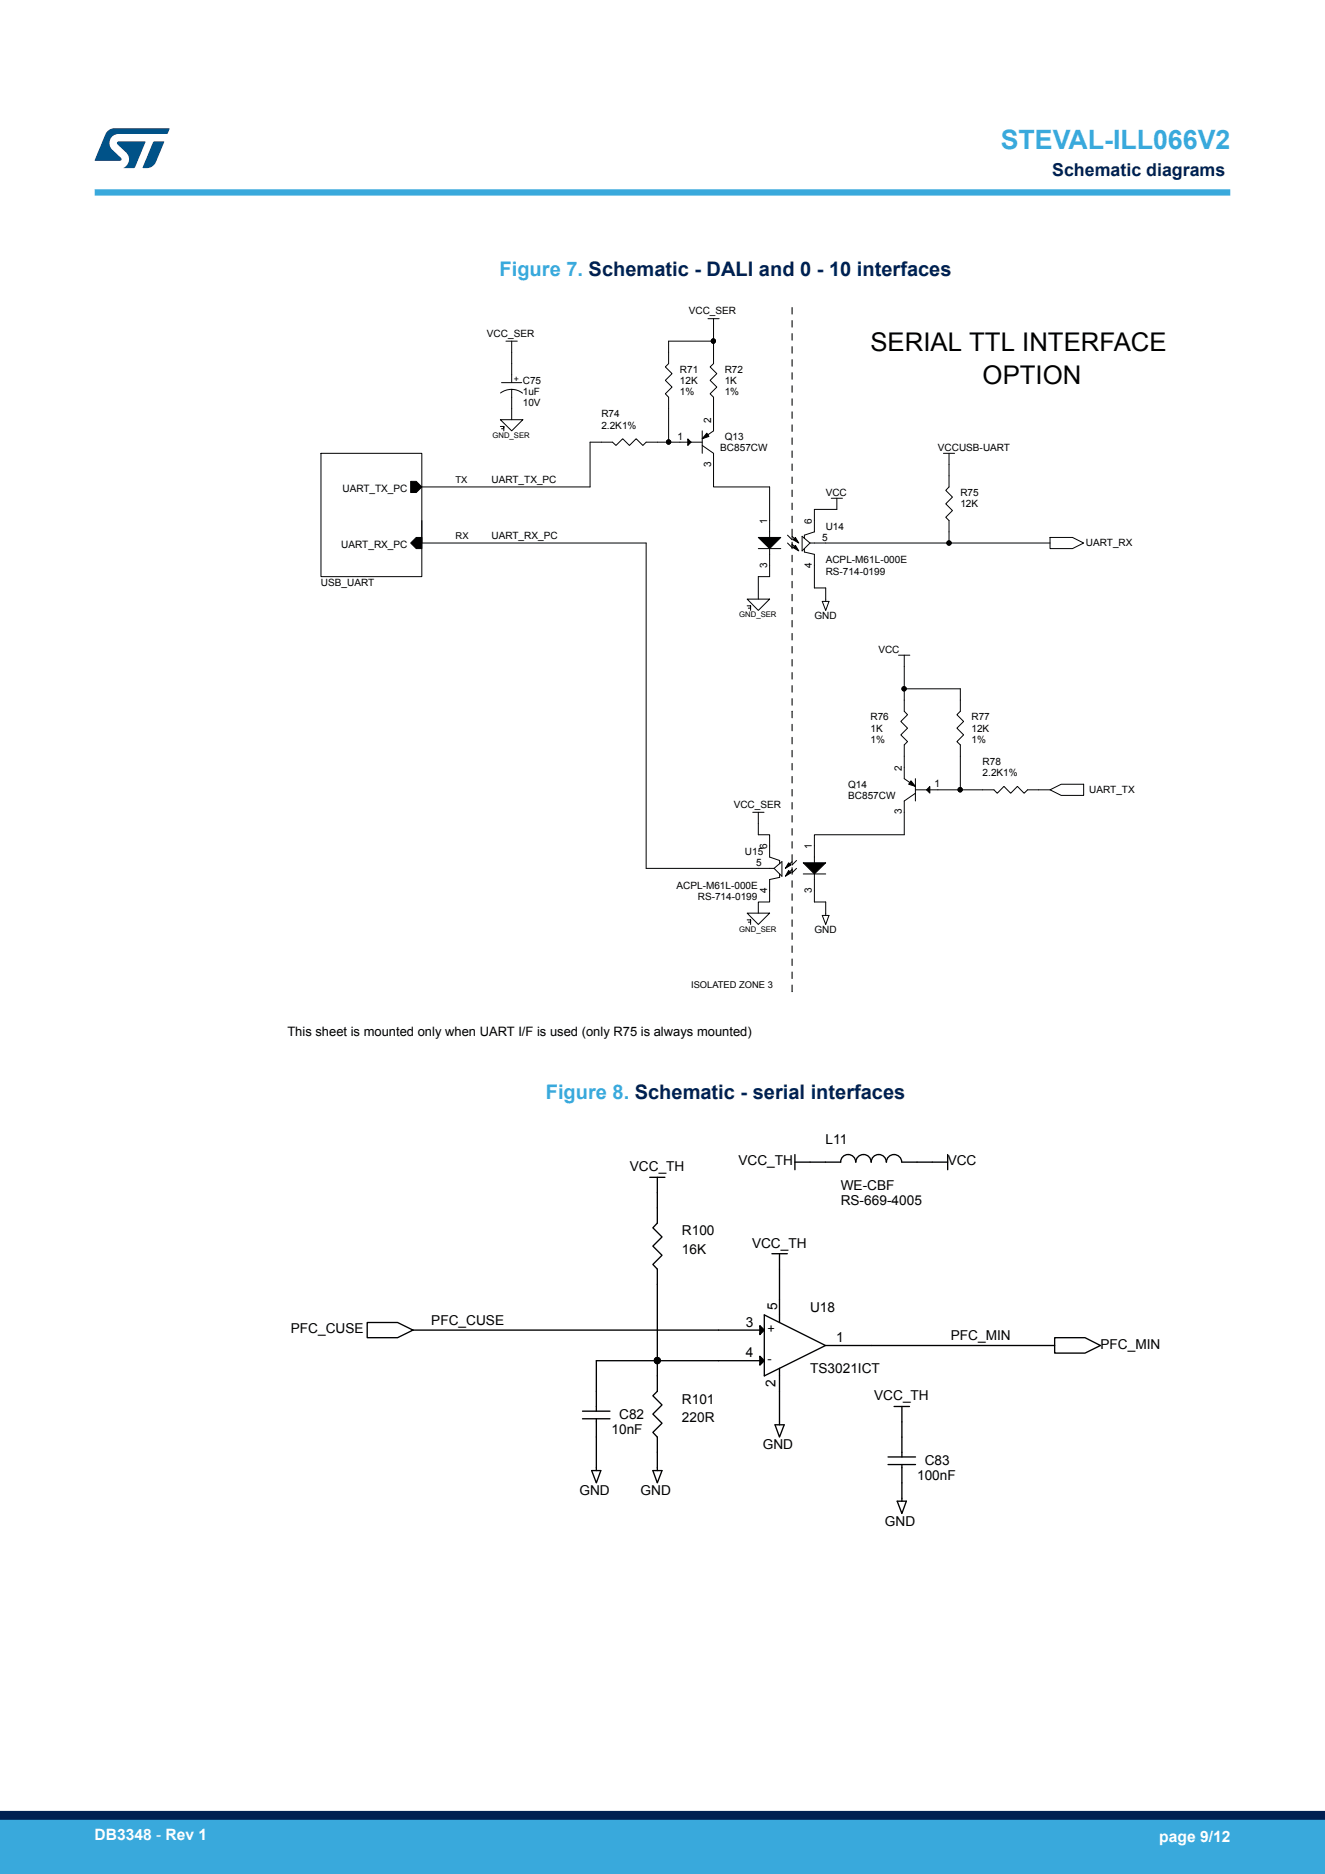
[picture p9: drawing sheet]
<svg xmlns="http://www.w3.org/2000/svg" width="210mm" height="297mm" viewBox="0 0 210 297" stroke-linecap="round" stroke-linejoin="round" font-family="sans-serif">
<path d="M125.5 48.7v64M125.5 112.7v44.5" fill="none" stroke="#000" stroke-width=".17" stroke-dasharray="1 1"/>
<path d="M125.5 112.7h.1M125.5 157.2h.1" fill="none" stroke="#000" stroke-width=".16" stroke-dasharray="0 .3"/>
<g fill="none" stroke="#000" stroke-width=".16">
<path d="M80.2 54.1h1.8M81.1 54.1v6.5M112.2 50.5h1.8M113.1 54.1h-7.1v3.5l-.6 .5 1.1 1.1-1.1 1.1 1.1 1-1.1 1.1 .6 .6v7.1h-3.6l-.5 .5-1.1-1.1-1 1.1-1.1-1.1-1.1 1.1-.5-.5h-3.6v7.1h-26.6M113.1 54.1v3.5l-.6 .5 1.1 1.1-1.1 1.1 1.1 1-1.1 1.1 .6 .6v5.3l-1.8 1.2M113.1 50.5v3.6M50.9 71.8h16v19.6h-16zM65.1 76.3h.9l.9 .9-.9 .9h-.9zM79.3 67.6h.5M79.3 66.5h3.6l-1.8 1.8zM79.3 62.3l1-.5 .8-.1 1.1 .2 .6 .4M79.5 67.9h.3"/>
<path d="M79.5 60.6h3.2M79.8 67.8v-.2v.7M81.1 61.7v4.8M106 70.1h5.3M109 69.6l.5 .5-.5 .5zM111.3 70.6l1.8 1.2v5.4h8.9v8M111.3 68.3v3.5M112 68.6l.4 .6-1.1 .3zM131.8 79h1.7M132.6 79v1.7h-3.5v3.6l-1.6 .5v.6M149.5 71.8h1.8M150.4 71.8v5.4l-.5 .5 1.1 1.1-1.1 1 1.1 1.1-1.1 1.1 .5 .5v3.6"/>
<path d="M65.1 86.1l.9-.9h.9v1.7h-.9zM66.9 82.5v3.6h35.5v51.5h20.3M118.4 94.9h3.6l-1.8 1.8zM118.4 96h.6M118.6 96.4h.4M119 96.2v-.2v.7M120.2 85.2h3.5l-1.7 1.7zM120.2 86.9h3.5M122 86.9v4.5h-1.8v3.5M124.8 86.1l.7 .7v-.6l.7 .7M124.8 84.8l.7 .7v-.5l.7 .7M125.7 86.8l.4-.4 .5 .9z"/>
<path d="M125.7 85.5l.4-.3 .5 .9zM127.1 85l1.3 1.1-1.3 1.2zM127.5 86.9v.6l1.6 .4v5.3h1.8v2.1M128.4 86.1h22M130.3 95.3h1.1l-.5 1.4zM150.4 86.1h16M166.4 85.2h3.6l1.7 .9-1.7 .8h-3.6zM142.4 103.8h1.8M143.3 109.2h8.9v3.5l-.5 .6 1 1-1 1.1 1 1.1-1 1 .5 .6v7.1M143.3 109.2v3.5l.5 .6-1 1 1 1.1-1 1.1 1 1-.5 .6v5.3l1.8 1.2M143.3 103.8v5.4M119.3 128.7h1.8"/>
<path d="M120.2 128.7v3.6h1.8v3.5l1.6 .6v.5M122.7 137.6l1.2-1v2.3zM123.6 138.5v.6l-1.6 .3v3.6h-1.8v1.7M125 138l.4 .3-.9 .6zM125 136.7l.4 .4-.9 .5zM126.2 137.6l-.7 .7v-.5l-.7 .7M126.2 136.4l-.7 .7v-.5l-.7 .7M127.3 136.7h3.6l-1.8 1.8zM127.3 138.5h3.6M129.1 138.5v4.5h1.8v2.1M144.4 123.7l.7 .9-1.1-.3zM145.1 125.7l-1.8 1.2v5.4h-14.2v4.4"/>
<path d="M145.1 125.2h7.1M145.1 123.4v3.5M146.9 125.2l.5-.5v1zM152.2 125.2h5.3l.6 .5 1-1.1 1.1 1.1 1-1.1 1.1 1.1 .6-.5h3.5M166.4 125.2l1.8-.9h3.5v1.8h-3.5zM118.4 144.7h3.6l-1.8 1.8zM118.4 145.8h.6M118.6 146.1h.4M119 146v-.2v.7M130.3 145.1h1.1l-.5 1.4z"/>
<circle cx="113.1" cy="54.1" r=".35"/>
<circle cx="106" cy="70" r=".34"/>
<circle cx="150.4" cy="86.1" r=".34"/>
<circle cx="143.3" cy="109.2" r=".34"/>
<circle cx="152.2" cy="125.2" r=".35"/>
</g>
<g fill="#000">
<path d="M109 69.6l.5 .5-.5 .5zM112 68.6l.4 .6-1.1 .3zM120.2 85.2h3.5l-1.7 1.7zM125.7 86.8l.4-.4 .5 .9zM125.7 85.5l.4-.3 .5 .9zM125 138l.4 .3-.9 .6zM125 136.7l.4 .4-.9 .5zM127.3 136.7h3.6l-1.8 1.8zM144.4 123.7l.7 .9-1.1-.3zM146.9 125.2l.5-.5v1zM120.4 214.9l.7 .7-.7 .8zM120.4 210.1l.7 .7-.7 .7z"/>
<path d="M65.1 76.3h.9l.9 .9-.9 .9h-.9z" fill-rule="evenodd"/>
<path d="M65.1 86.1l.9-.9h.9v1.7h-.9z" fill-rule="evenodd"/>
<circle cx="113.1" cy="54.1" r=".35"/>
<circle cx="106" cy="70" r=".34"/>
<circle cx="150.4" cy="86.1" r=".34"/>
<circle cx="143.3" cy="109.2" r=".34"/>
<circle cx="152.2" cy="125.2" r=".35"/>
<circle cx="104.2" cy="215.6" r=".47"/>
</g>
<g fill="none" stroke="#000" stroke-width=".21">
<path d="M103 186.6h2.4M104.2 186.6v7.2l-.7 .8 1.4 1.4-1.4 1.5 1.4 1.4-1.4 1.5 .7 .7v14.5h-9.7v8M122.3 198.7h2.5M123.5 198.7v10.9M126 184.2h7.2a1.19 1.19 0 0 1 1.2-1.2 1.19 1.19 0 0 1 1.2 1.2M126 183v2.4M135.6 184.2a1.2 1.2 0 0 1 1.3-1.2 1.2 1.2 0 0 1 1.2 1.2M138.1 184.2a1.19 1.19 0 0 1 1.2-1.2 1.19 1.19 0 0 1 1.2 1.2M140.5 184.2a1.2 1.2 0 0 1 1.2-1.2 1.2 1.2 0 0 1 1.2 1.2M142.9 184.2h7.3M150.2 183v2.4M58.2 209.6h4.8l2.5 1.2-2.5 1.2h-4.8z"/>
<path d="M65.5 210.8h55.6M120.4 214.9l.7 .7-.7 .8zM120.4 210.1l.7 .7-.7 .7zM121.1 215.6h-16.9v4.9l-.7 .7 1.4 1.5-1.4 1.4 1.4 1.5-1.4 1.4 .7 .8v5.3M121.1 208.4l9.7 4.8-9.7 4.9zM123.5 216.9v8.9M130.8 213.2h36.4M167.2 212h4.8l2.4 1.2-2.4 1.2h-4.8zM92.3 223.6h4.4M92.3 224.9h4.4M93.8 233.1h1.4l-.7 1.9zM94.5 224.9v8.2"/>
<path d="M103.5 233.1h1.4l-.7 1.9zM122.8 225.8h1.5l-.8 2zM140.7 230.9h4.4M140.7 232.1h4.4M141.7 222.9h2.4M142.2 237.9h1.4l-.7 2zM142.9 232.1v5.8M142.9 222.9v8"/>
<circle cx="104.2" cy="215.6" r=".47"/>
</g>
<path d="M15 30.5h180" fill="none" stroke="#39a9dc" stroke-width="1"/>
<g fill="#005288">
<path d="M17.1 20.7l.7-.3 .4-.1h8.6l.1 .1-.4 .8h-7.6a1.45 1.45 0 0 0-1.4 .9 1.45 1.45 0 0 0 .2 1.6l1.5 1.3 .1 .2-.1 .2-4.2 .1 1.7-4.2z"/>
<path d="M24.3 22.4h1.6l.1 .1-1.3 3.2a1.6 1.6 0 0 1-1.5 .9h-.5l-.1-.1z"/>
<path d="M18.6 22.5l4.4-.1 .1 .1-1.8 4.1h-1.7a1.54 1.54 0 0 0 .4-2.4l-1.4-1.3-.1-.2z"/>
</g>
<g fill="#39a9dc">
<path d="M0 288.4h210v8.6h-210z" fill-rule="evenodd"/>
<path d="M-.1 288.4h210.2v4.4h-210.2z" fill-rule="evenodd"/>
</g>
<path d="M0 287.7h210" fill="none" stroke="#002052" stroke-width="1.4"/>
<text font-size="4.2" fill="#39a9dc" x="158.6" y="23.5">STEVAL-ILL066V2</text>
<g font-size="4.1">
<text x="138" y="55.6">SERIAL TTL INTERFACE</text>
<text x="155.7" y="60.9">OPTION</text>
</g>
<g font-size="3.2" fill="#39a9dc">
<text x="79.2" y="43.8">Figure 7. Schematic - DALI and 0 - 10 interfaces</text>
<text x="86.5" y="174.2">Figure 8. Schematic - serial interfaces</text>
</g>
<text font-size="2.8" fill="#002052" x="166.8" y="27.9">Schematic diagrams</text>
<g font-size="2.5" fill="#fff">
<text x="15" y="291.6">DB3348 - Rev 1</text>
<text x="183.7" y="291.9">page 9/12</text>
</g>
<g font-size="2.2">
<text x="99.8" y="185.6">VCC_TH</text>
<text x="117" y="184.7">VCC_TH</text>
<text x="130.8" y="181.3">L11</text>
<text x="150.2" y="184.7">VCC</text>
<text x="133.2" y="191">RS-669-4005</text>
<text x="133.2" y="188.5">WE-CBF</text>
<text x="108.1" y="195.8">R100</text>
<text x="119.2" y="197.7">VCC_TH</text>
<text x="108.1" y="198.7">16K</text>
<text x="68.4" y="210">PFC_CUSE</text>
<text x="123.2" y="207.6" transform="rotate(-90 123.2 207.6)">5</text>
<text x="128.4" y="207.9">U18</text>
<text x="46.1" y="211.3">PFC_CUSE</text>
<text x="118.2" y="215.1">4</text>
<text x="118.2" y="210.3">3</text>
<text x="132.5" y="212.7">1</text>
<text x="150.7" y="212.4">PFC_MIN</text>
<text x="174.4" y="213.7">PFC_MIN</text>
<text x="122.9" y="219.8" transform="rotate(-90 122.9 219.8)">2</text>
<text x="128.4" y="217.6">TS3021ICT</text>
<text x="138.6" y="222">VCC_TH</text>
<text x="96.9" y="227.3">10nF</text>
<text x="98.1" y="224.9">C82</text>
<text x="108.1" y="225.3">220R</text>
<text x="108.1" y="222.4">R101</text>
<text x="120.9" y="229.7">GND</text>
<text x="146.6" y="232.1">C83</text>
<text x="91.8" y="237">GND</text>
<text x="101.5" y="237">GND</text>
<text x="145.3" y="234.6">100nF</text>
<text x="140.3" y="241.8">GND</text>
</g>
<text font-size="2.1" x="45.5" y="164.1">This sheet is mounted only when UART I/F is used (only R75 is always mounted)</text>
<g font-size="2">
<text x="121.6" y="211.2">+</text>
<text x="121.6" y="216.1">-</text>
</g>
<g font-size="1.6">
<text x="77.2" y="53.4">VCC_SER</text>
<text x="109.2" y="49.8">VCC_SER</text>
<text x="107.8" y="59.1">R71</text>
<text x="114.9" y="59.1">R72</text>
<text x="82.9" y="62.6">1uF</text>
<text x="82.9" y="64.4">10V</text>
<text x="107.8" y="60.8">12K</text>
<text x="107.8" y="62.6">1%</text>
<text x="114.9" y="60.8">1K</text>
<text x="114.9" y="62.6">1%</text>
<text x="95.3" y="66.2">R74</text>
<text x="95.3" y="67.9">2.2K1%</text>
<text x="107.4" y="69.7">1</text>
<text x="112.7" y="67" transform="rotate(-90 112.7 67)">2</text>
<text x="114.2" y="71.5">BC857CW</text>
<text x="114.9" y="69.7">Q13</text>
<text x="148.6" y="71.5">VCCUSB-UART</text>
<text x="54.3" y="77.9">UART_TX_PC</text>
<text x="77.9" y="76.5">UART_TX_PC</text>
<text x="112.7" y="74" transform="rotate(-90 112.7 74)">3</text>
<text x="121.6" y="83" transform="rotate(-90 121.6 83)">1</text>
<text x="128.7" y="83" transform="rotate(-90 128.7 83)">6</text>
<text x="130.9" y="78.6">VCC</text>
<text x="130.9" y="83.9">U14</text>
<text x="152.2" y="78.6">R75</text>
<text x="152.2" y="80.4">12K</text>
<text x="54.1" y="86.8">UART_RX_PC</text>
<text x="77.9" y="85.4">UART_RX_PC</text>
<text x="121.6" y="90" transform="rotate(-90 121.6 90)">3</text>
<text x="128.7" y="90" transform="rotate(-90 128.7 90)">4</text>
<text x="130.3" y="85.7">5</text>
<text x="130.9" y="89.3">ACPL-M61L-000E</text>
<text x="172.1" y="86.6">UART_RX</text>
<text x="50.9" y="92.8">USB_UART</text>
<text x="130.9" y="91.1">RS-714-0199</text>
<text x="129.1" y="98.2">GND</text>
<text x="139.2" y="103.5">VCC</text>
<text x="138" y="114.2">R76</text>
<text x="138" y="115.9">1K</text>
<text x="138" y="117.7">1%</text>
<text x="154" y="114.2">R77</text>
<text x="154" y="115.9">12K</text>
<text x="154" y="117.7">1%</text>
<text x="134.4" y="124.8">Q14</text>
<text x="142.9" y="122.2" transform="rotate(-90 142.9 122.2)">2</text>
<text x="148.1" y="124.8">1</text>
<text x="155.7" y="121.3">R78</text>
<text x="155.7" y="123">2.2K1%</text>
<text x="172.6" y="125.7">UART_TX</text>
<text x="116.3" y="128">VCC_SER</text>
<text x="134.4" y="126.6">BC857CW</text>
<text x="142.9" y="129.1" transform="rotate(-90 142.9 129.1)">3</text>
<text x="118.1" y="135.5">U15</text>
<text x="119.8" y="137.2">5</text>
<text x="121.6" y="134.6" transform="rotate(-90 121.6 134.6)">6</text>
<text x="128.7" y="134.6" transform="rotate(-90 128.7 134.6)">1</text>
<text x="107.2" y="140.8">ACPL-M61L-000E</text>
<text x="110.6" y="142.6">RS-714-0199</text>
<text x="121.6" y="141.5" transform="rotate(-90 121.6 141.5)">4</text>
<text x="128.7" y="141.5" transform="rotate(-90 128.7 141.5)">3</text>
<text x="129.1" y="147.9">GND</text>
</g>
<g font-size="1.5">
<text x="72.2" y="76.6">TX</text>
<text x="72.2" y="85.5">RX</text>
<text x="109.5" y="156.6">ISOLATED ZONE 3</text>
</g>
<text font-size="1.4" x="81.4" y="60.5">+ C75</text>
<g font-size="1.2">
<text x="78.1" y="69.4">GND_SER</text>
<text x="117.2" y="97.9">GND_SER</text>
<text x="117.2" y="147.6">GND_SER</text>
</g>
</svg>
